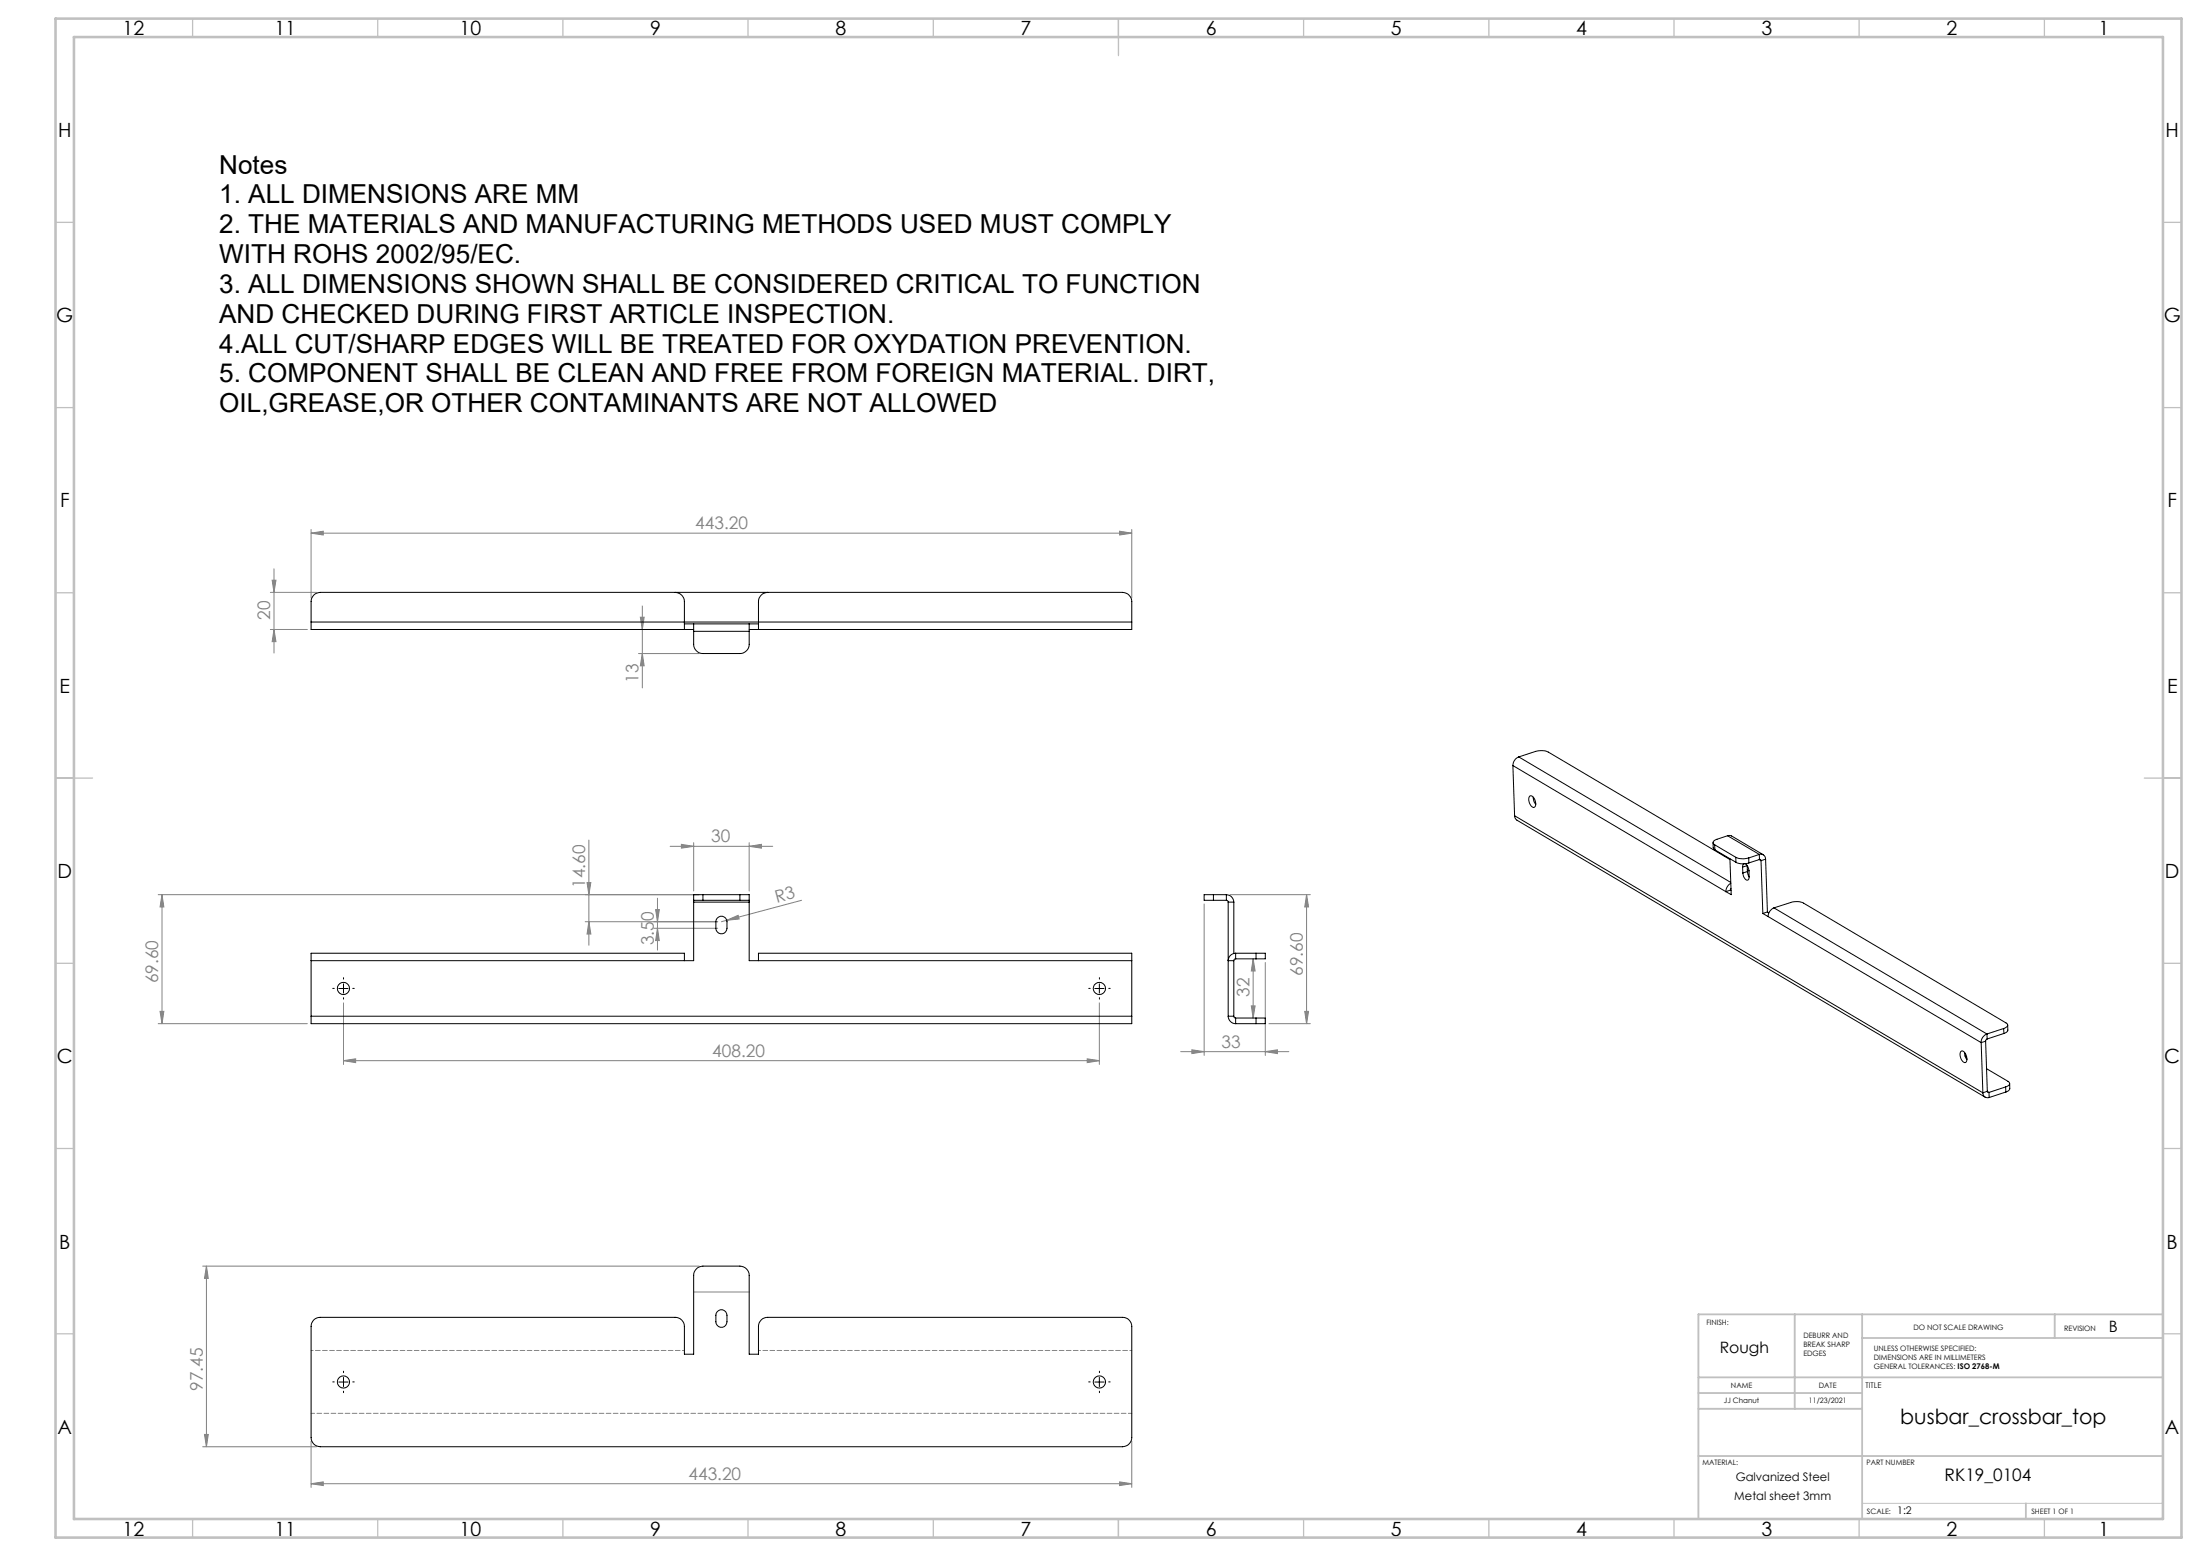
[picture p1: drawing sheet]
<svg xmlns="http://www.w3.org/2000/svg" width="594mm" height="420mm" viewBox="0 0 594 420" stroke-linecap="round" stroke-linejoin="round" font-family="sans-serif">
<g fill="none" stroke="#808080" stroke-width=".27">
<path d="M73 159.9h12.5M73.5 156.6h1l-.5 3.3zM74 153.5v22.8M84 143.9l3.3-.5v1zM84 142.9v18.5M84 143.9h221.6M302.3 143.4l3.3 .5-3.3 .5zM305.6 142.9v18.5M73 169.9h10M74 169.9l.5 3.3h-1zM172.4 176.4h16.4M172.9 166.6h1l-.5 3.3z"/>
<path d="M173.4 163.6v22.1M173.4 176.4l.5 3.3h-1zM158.5 238.2h1l-.5 3.3zM159 226.7v28.4M180.9 228.4h27.7M184 227.9l3.3 .5-3.3 .5zM187.3 227.5v13M202.3 228.4l3.3-.5v1zM202.3 227.5v13M42.7 241.5h146.1M43.7 241.5v34.8M43.7 241.5l.5 3.3h-1z"/>
<path d="M158 248.8h35.8M159 248.8l.5 3.3h-1zM176.5 250.6h17.3M177 245.5h1l-.5 3.3zM177.5 242.4v14.1M177.5 250.6l.5 3.3h-1zM196.2 248.4l3.1-1.3 .3 1zM216.4 243l-21.6 5.8M325.1 244v40.9M332.1 241.5h21.7M338.3 258.8l.6 3.3h-1zM338.3 258.8v16"/>
<path d="M341.6 259.8v25.1M352.8 241.5l.5 3.3h-1zM352.8 241.5v34.8M42.7 276.3h40.3M43.2 273h1l-.5 3.3zM92.7 270.7v16.6M296.8 270.7v16.6M337.9 271.5h1l-.6 3.3zM342.6 276.3h11.2M352.3 273h1l-.5 3.3zM92.7 286.3l3.3-.5v1zM92.7 286.3h204.1"/>
<path d="M293.5 285.8l3.3 .5-3.3 .5zM318.8 283.9h29.2M321.8 283.4l3.3 .5-3.3 .5zM341.6 283.9l3.3-.5v1zM54.7 341.8h134.1M55.7 341.8v48.7M55.7 341.8l.5 3.3h-1zM187.3 348.7h15M54.7 390.5h30.8M55.2 387.2h1l-.5 3.3zM84 389v12.5M302.3 400l3.3 .5-3.3 .5z"/>
<path d="M305.6 389v12.5M84 400.5l3.3-.5v1zM84 400.5h221.6"/>
</g>
<g fill="none" stroke="#000" stroke-width=".27" stroke-dasharray="30.5 1.3 1.3 1.3">
<path d="M90.2 266.8h-.4M92.7 264.3v-.4M92.7 269.3v.4M95.2 266.8h.4M294.3 266.8h-.4M296.8 264.3v-.4M296.8 269.3v.4M299.3 266.8h.4M90.2 373h-.4M92.7 370.5v-.4M92.7 375.5v.4M95.2 373h.4"/>
<path d="M294.3 373h-.4M296.8 370.5v-.4M296.8 375.5v.4M299.3 373h.4"/>
</g>
<path d="M91.5 266.8h2.5M92.7 265.6v2.5M295.6 266.8h2.5M296.8 265.6v2.5M91.5 373h2.5M92.7 371.8v2.5M295.6 373h2.5M296.8 371.8v2.5" fill="none" stroke="#000" stroke-width=".27"/>
<path d="M84 381.5h221.6" fill="none" stroke="#808080" stroke-width=".27" stroke-dasharray="1.3 .6" stroke-dashoffset=".3"/>
<path d="M184.8 364.5h-100.8M305.6 364.5h-100.8" fill="none" stroke="#808080" stroke-width=".27" stroke-dasharray="1.3 .6" stroke-dashoffset=".7"/>
<path d="M502.8 405.8h81.2" fill="none" stroke="#c0c0c0" stroke-width=".27"/>
<g fill="none" stroke="#c0c0c0" stroke-width=".35">
<path d="M52 5v5M102 5v5M152 5v5M202 5v5M252 5v5M302 5v10M352 5v5M402 5v5M452 5v5M502 5v5M552 5v5M15 60h5"/>
<path d="M584 60h5M15 110h5M584 110h5M15 160h5M584 160h5M15 210h10M579 210h10M15 260h5M584 260h5M15 310h5M584 310h5M15 360h5"/>
<path d="M584 360h5M52 410v5M102 410v5M152 410v5M202 410v5M252 410v5M302 410v5M352 410v5M402 410v5M452 410v5M502 410v5M552 410v5"/>
</g>
<path d="M484.6 354.8v25.5M502.8 354.8v55.2M554.8 354.8v6.4M584 354.8h-125.4v55.2M458.6 371.8h125.4M458.6 376h44.2M502.8 361.2h81.2M458.6 380.3h44.2M458.6 393h125.4M547 405.8v4.2" fill="none" stroke="#c0c0c0" stroke-width=".5"/>
<path d="M15 5h574v410h-574zM20 10h564v400h-564z" fill="none" stroke="#c0c0c0" stroke-width=".7"/>
<g fill="#808080">
<path d="M196.2 248.4l3.1-1.3 .3 1z"/>
<path d="M92.7 286.3l3.3-.5v1zM293.5 285.8l3.3 .5-3.3 .5zM84 143.9l3.3-.5v1zM302.3 143.4l3.3 .5-3.3 .5zM84 400.5l3.3-.5v1zM302.3 400l3.3 .5-3.3 .5z"/>
<path d="M159 248.8l.5 3.3h-1zM158.5 238.2h1l-.5 3.3z"/>
<path d="M74 169.9l.5 3.3h-1zM73.5 156.6h1l-.5 3.3z"/>
<path d="M352.8 241.5l.5 3.3h-1zM352.3 273h1l-.5 3.3zM338.3 258.8l.6 3.3h-1zM337.9 271.5h1l-.6 3.3z"/>
<path d="M43.7 241.5l.5 3.3h-1zM43.2 273h1l-.5 3.3zM177 245.5h1l-.5 3.3zM177.5 250.6l.5 3.3h-1zM172.9 166.6h1l-.5 3.3zM173.4 176.4l.5 3.3h-1zM55.7 341.8l.5 3.3h-1zM55.2 387.2h1l-.5 3.3z"/>
<path d="M321.8 283.4l3.3 .5-3.3 .5zM341.6 283.9l3.3-.5v1z"/>
<path d="M184 227.9l3.3 .5-3.3 .5zM202.3 228.4l3.3-.5v1z"/>
</g>
<g fill="none" stroke="#000" stroke-width=".27">
<path d="M182.3 159.9a2.53 2.53 0 0 1 2.5 2.5v7.5M207.3 159.9a2.53 2.53 0 0 0-2.5 2.5v7.5M84 167.9v-5.5a2.47 2.47 0 0 1 2.5-2.5h216.6a2.53 2.53 0 0 1 2.5 2.5v5.5M84 167.9v2h103.3M84 167.9h221.6M184.8 168.4h20M187.3 170.4v3.5a2.53 2.53 0 0 0 2.5 2.5h10a2.53 2.53 0 0 0 2.5-2.5v-3.5M187.3 168.4v2M187.3 170.4h15M202.3 168.4v2M305.6 167.9v2h-103.3M408.5 206.6l.4 13.6"/>
<path d="M408.5 206.6l57.5 34.1M410.1 204.3a2.59 2.59 0 0 0-1.6 2.3M410.1 204.3l4.5-1.5a5 5 0 0 1 3.4 .2l49.1 29M410.1 204.3l57.2 33.9M413.1 214.8a2.02 2.02 0 0 1 1.4 2.9l-.2 .2a1.52 1.52 0 0 1-1.5-1.6 1.44 1.44 0 0 1 .3-1.5zM414 215.2l.2 1.2 .5 .8M408.9 220.2l.2 .6 .5 .6 126.4 74.7M408.9 220.2l126.5 74.8M462.5 227.5l.1 1.3 .4 .6M463 228l5.7 3.4M463 228v1.4M463 229.4l5.7 3.3"/>
<path d="M466.4 225.6l-3.5 1.3-.4 .6 .5 .5M466.4 225.6l1.1 .1 8.6 5M466.4 225.6l8.6 5M467.1 231.8l.3 9.7-1.4-.8M467.3 238.4a2.64 2.64 0 0 0-1.3 2.3M467.4 239.9l-.2 .4M468.7 231.4a5.1 5.1 0 0 0 3.5 .2M468.7 231.4v1.3M468.7 232.7a4.6 4.6 0 0 0 3.5 .2M470.5 234.1l.1 1.5M470.9 233.2l-.4 .9M471.2 233.1l.6 .6a5.3 5.3 0 0 1 .3 3.7l-.2 .2a1.82 1.82 0 0 1-1.3-2"/>
<path d="M471.7 233.7l-1.2 .4M471.7 233.6v.1M471.7 233.7l.1 1.5M471.8 234.8l.4 .2M471.8 235.2l.5 1.5M471.8 235.2l-1.2 .4M472.2 231.6v1.3M475 232l.5 .3M475 230.6a1.28 1.28 0 0 1 1.7 1.3M475 230.6l-2.8 1M475 230.6l.1 1.4M475.1 232h.3l.1 .3"/>
<path d="M475.1 232l-2.9 .9M475.5 232.3l.5 14.3M476.7 231.9l-1.2 .4M476.7 231.9l.5 14.3M84 259.3v-2h100.8v2M84 259.3v15M187.3 243h2.5M187.3 243v.5M187.3 243.5v15.8h-103.3M187.3 243.5h15M189.8 241.5h-2.5v1.5M189.8 241.5v1.5"/>
<path d="M189.8 241.5h10M189.8 243h10M193.6 247.8a1.49 1.49 0 0 1 1.7-.4 1.49 1.49 0 0 1 1 1.4v1.8a1.5 1.5 0 0 1-1.5 1.5 1.5 1.5 0 0 1-1.5-1.5v-1.8zM199.8 243h2.5M199.8 241.5h2.5v1.5M199.8 241.5v1.5M202.3 243v.5M202.3 243.5v15.8h103.3M204.8 259.3v-2h100.8v2M305.6 259.3v15M327.6 241.5h-2.5v1.5h2.5M327.6 241.5h3.5"/>
<path d="M327.6 243h3.5M327.6 241.5v1.5M331.1 243l.4 .2 .1 .3M331.1 241.5a2.05 2.05 0 0 1 2 2M331.1 241.5v1.5M331.6 243.5h1.5M331.6 243.5v30.8M333.1 243.5v13.9M333.1 259.3v15M333.6 257.3a2.05 2.05 0 0 0-2 2h1.5M333.6 258.8l-.3 .2-.2 .3M333.6 257.3h5.5"/>
<path d="M333.6 257.3v1.5M333.6 258.8h5.5M339.1 257.3h2.5v1.5h-2.5M339.1 257.3v1.5M467.2 240.3l-1.2 .4M467.2 240.3l.2 .1M476 246.6l1.4 .8M477.2 246.2l-1.2 .4M477.2 246.2l.4 .2M477.4 247.4l57.5 34M479 245.1a2.49 2.49 0 0 0-1.6 2.3M479 245.1l4.5-1.5a4.6 4.6 0 0 1 3.5 .2l54.6 32.3 .4 .4v.4l-1 .7"/>
<path d="M479 245.1l57.5 34M84 274.3v2h221.6v-2M84 274.3h221.6M331.6 274.3a2.05 2.05 0 0 0 2 2M331.6 274.3h1.5M333.1 274.3l.2 .4 .3 .1M333.6 276.3h5.5M333.6 274.8v1.5M333.6 274.8h5.5M339.1 274.8h2.5v1.5h-2.5M339.1 274.8v1.5M536.5 279.1a2.4 2.4 0 0 0-1.6 2.3"/>
<path d="M536.5 279.1v1.3M541 277.6l-4.5 1.5M541 277.6l.1 1.4M541.1 279l-4.6 1.4M542.1 276.7v1.6l-1 .7M529.3 283.9l.3-.2a1.52 1.52 0 0 1 1.4 1.6 1.13 1.13 0 0 1-.5 1.5 2.42 2.42 0 0 1-1.2-2.9zM530.4 284l.2 1.3 .5 .7M530.5 285l.5 .3M534.9 281.4l.5 13.6M535.4 295a1.26 1.26 0 0 0 1.7 1.2M536.1 281l-1.2 .4M536.1 281l.5 13.6"/>
<path d="M536.4 288.5l6 3.5 .2 .7-1.1 .7M536.5 280.4l-.4 .6M536.6 294.6l.1 .2 .3 .1M536.6 294.6l-1.2 .4M536.6 294.6l.4 .3M537 294.9l.1 1.3M541.5 293.4l-4.5 1.5M541.5 293.4l.1 1.4M541.6 294.8l-4.5 1.4M542.6 292.5v1.5l-.3 .4-.7 .4M84.7 356.3l.8-.5 1-.2h95.8a2.47 2.47 0 0 1 2.5 2.5v7.4h2.5v-21.2a2.53 2.53 0 0 1 2.5-2.5h10a2.53 2.53 0 0 1 2.5 2.5v21.2h2.5v-7.4a2.47 2.47 0 0 1 2.5-2.5h95.8a2.47 2.47 0 0 1 2.5 2.5v29.9a2.53 2.53 0 0 1-2.5 2.5h-216.6a2.47 2.47 0 0 1-2.5-2.5v-29.9l.2-1zM193.6 354.1a1.49 1.49 0 0 1 1.7-.5 1.49 1.49 0 0 1 1 1.4v1.8a1.5 1.5 0 0 1-1.5 1.5 1.5 1.5 0 0 1-1.5-1.5v-1.8z"/>
<circle cx="92.7" cy="266.8" r="1.64"/>
<circle cx="296.8" cy="266.8" r="1.64"/>
<circle cx="92.7" cy="373" r="1.64"/>
<circle cx="296.8" cy="373" r="1.64"/>
</g>
<g font-size="7.1">
<text x="59.2" y="46.8">Notes</text>
<text x="59.2" y="54.9">1. ALL DIMENSIONS ARE MM</text>
<text x="59.2" y="63">2. THE MATERIALS AND MANUFACTURING METHODS USED MUST COMPLY</text>
<text x="59.2" y="71">WITH ROHS 2002/95/EC.</text>
<text x="59.2" y="79.1">3. ALL DIMENSIONS SHOWN SHALL BE CONSIDERED CRITICAL TO FUNCTION</text>
<text x="59.2" y="87.1">AND CHECKED DURING FIRST ARTICLE INSPECTION.</text>
<text x="59.2" y="95.2">4.ALL CUT/SHARP EDGES WILL BE TREATED FOR OXYDATION PREVENTION.</text>
<text x="59.2" y="103.2">5. COMPONENT SHALL BE CLEAN AND FREE FROM FOREIGN MATERIAL. DIRT,</text>
<text x="59.2" y="111.3">OIL,GREASE,OR OTHER CONTAMINANTS ARE NOT ALLOWED</text>
</g>
<text font-size="5.6" x="513.1" y="384.5">busbar_crossbar_top</text>
<g font-size="5.3">
<text x="33.1" y="9.5">12</text>
<text x="74.1" y="9.5">11</text>
<text x="124.1" y="9.5">10</text>
<text x="175.6" y="9.5">9</text>
<text x="225.6" y="9.5">8</text>
<text x="275.6" y="9.5">7</text>
<text x="325.6" y="9.5">6</text>
<text x="375.6" y="9.5">5</text>
<text x="425.6" y="9.5">4</text>
<text x="475.6" y="9.5">3</text>
<text x="525.6" y="9.5">2</text>
<text x="566.6" y="9.5">1</text>
<text x="15.7" y="37">H</text>
<text x="584.7" y="37">H</text>
<text x="15.2" y="87">G</text>
<text x="584.2" y="87">G</text>
<text x="16.2" y="137">F</text>
<text x="585.2" y="137">F</text>
<text x="16.1" y="187">E</text>
<text x="585.1" y="187">E</text>
<text x="15.5" y="237">D</text>
<text x="584.5" y="237">D</text>
<text x="15.4" y="287">C</text>
<text x="584.4" y="287">C</text>
<text x="16" y="337.1">B</text>
<text x="585" y="337.1">B</text>
<text x="15.5" y="387">A</text>
<text x="584.5" y="387">A</text>
<text x="33.1" y="414.5">12</text>
<text x="74.1" y="414.5">11</text>
<text x="124.1" y="414.5">10</text>
<text x="175.6" y="414.5">9</text>
<text x="225.6" y="414.5">8</text>
<text x="275.6" y="414.5">7</text>
<text x="325.6" y="414.5">6</text>
<text x="375.6" y="414.5">5</text>
<text x="425.6" y="414.5">4</text>
<text x="475.6" y="414.5">3</text>
<text x="525.6" y="414.5">2</text>
<text x="566.6" y="414.5">1</text>
</g>
<g font-size="4.7" fill="#808080">
<text x="187.7" y="142.9">443.20</text>
<text x="73" y="167.3" transform="rotate(-90 73 167.3)">20</text>
<text x="172.4" y="184.4" transform="rotate(-90 172.4 184.4)">13</text>
<text x="192" y="227.4">30</text>
<text x="158" y="239.7" transform="rotate(-90 158 239.7)">14.60</text>
<text x="209.7" y="243.8" transform="rotate(-15 209.7 243.8)">R3</text>
<text x="176.5" y="255.1" transform="rotate(-90 176.5 255.1)">3.50</text>
<text x="351.8" y="263.4" transform="rotate(-90 351.8 263.4)">69.60</text>
<text x="42.7" y="265.4" transform="rotate(-90 42.7 265.4)">69.60</text>
<text x="337.4" y="269.1" transform="rotate(-90 337.4 269.1)">32</text>
<text x="192.3" y="285.3">408.20</text>
<text x="329.8" y="282.8">33</text>
<text x="54.7" y="375.5" transform="rotate(-90 54.7 375.5)">97.45</text>
<text x="185.9" y="399.5">443.20</text>
</g>
<text font-size="4.7" x="525.1" y="399.7">RK19_0104</text>
<g font-size="4.2">
<text x="569.3" y="359.6">B</text>
<text x="464.3" y="365.2">Rough</text>
</g>
<g font-size="3.2">
<text x="468.7" y="399.7">Galvanized Steel</text>
<text x="468.3" y="404.8">Metal sheet 3mm</text>
</g>
<text font-size="2.8" x="512.3" y="408.6">1:2</text>
<text font-size="2.1" x="503.7" y="374.6">TITLE</text>
<g font-size="2">
<text x="460.8" y="357.6">FINISH:</text>
<text x="516.6" y="359">DO NOT SCALE DRAWING</text>
<text x="557.3" y="359.2">REVISION</text>
<text x="486.9" y="361.1">DEBURR AND</text>
<text x="486.9" y="363.6">BREAK SHARP</text>
<text x="506" y="364.6">UNLESS OTHERWISE SPECIFIED:</text>
<text x="486.9" y="366.1">EDGES</text>
<text x="506" y="367.1">DIMENSIONS ARE IN MILLIMETERS</text>
<text x="506" y="369.6">GENERAL TOLERANCES: ISO 2768-M</text>
<text x="467.4" y="374.6">NAME</text>
<text x="491.1" y="374.6">DATE</text>
<text x="465.5" y="378.7">JJ Chanut</text>
<text x="488.4" y="378.6">11/23/2021</text>
<text x="459.6" y="395.5">MATERIAL:</text>
<text x="504" y="395.5">PART NUMBER</text>
<text x="504.1" y="408.6">SCALE:</text>
<text x="548.5" y="408.6">SHEET 1 OF 1</text>
</g>
</svg>
